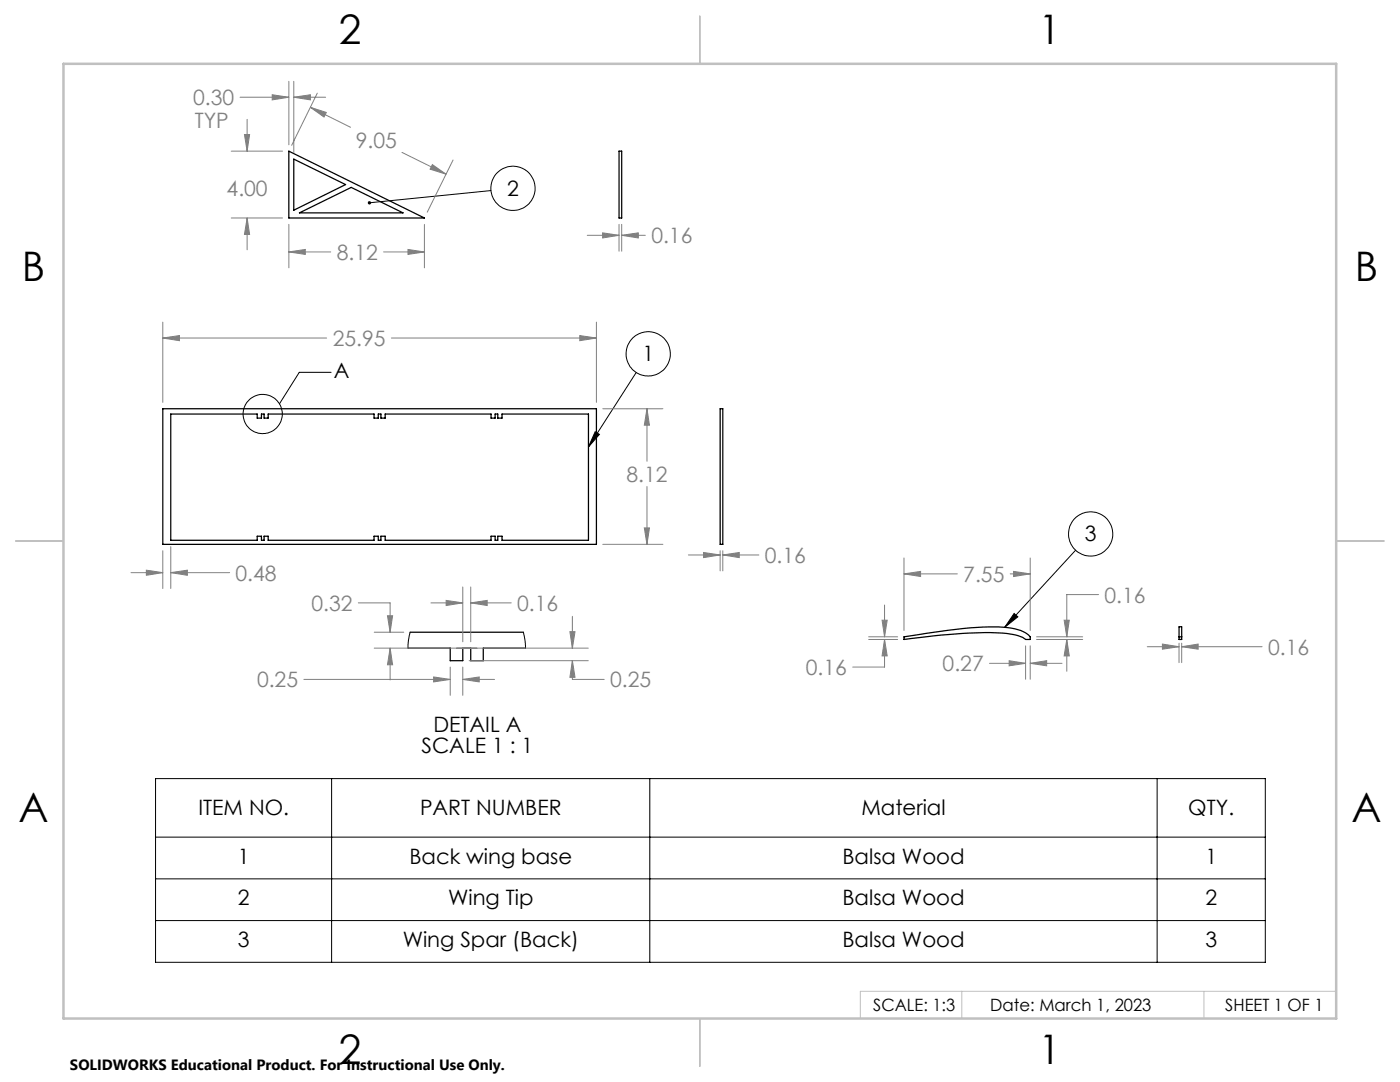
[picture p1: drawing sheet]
<svg xmlns="http://www.w3.org/2000/svg" width="279mm" height="216mm" viewBox="0 0 279 216" stroke-linecap="round" stroke-linejoin="round" font-family="sans-serif">
<g fill="none" stroke="#000" stroke-width=".25">
<path d="M57.6 30.2l27.1 13.3h-27.1zM58.6 31.7l10.4 5.1-10.4 5.1zM123.5 30.2h.6v13.3h-.6zM59.8 42.5l10.3-5.1 10.3 5.1zM32.5 81.6h86.5v27h-86.5zM34.1 82.6h17.2v.8h.9v-.8h.5v.8h.8v-.8h21.1v.8h.9v-.8h.5v.8h.9v-.8h21.1v.8h.8v-.8h.5v.8h.9v-.8h17.2v25.2h-17.2v-.8h-.9v.8h-.5v-.8h-.8v.8h-21.1v-.8h-.9v.8h-.5v-.8h-.9v.8h-21.1v-.8h-.8v.8h-.5v-.8h-.9v.8h-17.2zM143.7 81.6h.6v27h-.6zM81.4 129.3h8.5v2.5h2.5v-2.5h1.5v2.5h2.5v-2.5h8.5M81.8 126.2h22.7M180.4 127.1l5.8-.9a63.2 63.2 0 0 1 14.9-1 6.7 6.7 0 0 1 4.5 1.9v.5h-.9a9.2 9.2 0 0 0-5.3-1.3l-2.8-.1-4.6 .2-5.5 .5-6.1 .7zM235.3 127.1v-2h.5v2M235.3 127.1v.5h.5v-.5"/>
<path d="M235.3 127.1h.5"/>
</g>
<g fill="none" stroke="#000" stroke-width=".2">
<path d="M98 38l-24.3 2.5M66.1 74.3h-6.4l-3.9 6.3M127 74.3l-9.6 14.9M118.8 86.1l.8 .6-2.2 2.5zM214.7 109.8l-14.2 15.4M81.8 126.2l-.3 1.6-.1 1.5M104.5 126.2l.3 1.5 .1 1.6M202.4 122.4l.7 .7-2.6 2.1zM31 155.4h221.5v36.6h-221.5zM66.2 155.4v36.6M129.7 155.4v36.6M230.9 155.4v36.6"/>
<path d="M31 167h221.5M31 175.4h221.5M31 183.7h221.5"/>
<circle cx="102.4" cy="37.6" r="4.4"/>
<circle cx="129.4" cy="70.6" r="4.4"/>
<circle cx="52.4" cy="82.6" r="3.9"/>
<circle cx="217.6" cy="106.5" r="4.4"/>
</g>
<g fill="none" stroke="#808080" stroke-width=".2">
<path d="M47.9 19.4h9.7M54.3 18.9l3.3 .5-3.3 .5zM57.6 16.2v12.7M58.6 19.4l3.3-.5v1zM58.6 16.2v14.3M58.6 19.4h6.4M63.3 18.6l-5.1 10.4M46.1 30.2h10.3M48.8 26.8h1l-.5 3.4zM49.3 23.8v6.4M61.9 21.4l3.2 1-.4 1zM61.9 21.4l8.1 4"/>
<path d="M80.2 30.4l8.8 4.3M86.3 32.8l2.7 1.9-3.2-.9zM90.4 31.9l-5.1 10.4M46.1 43.5h10.3M49.3 43.5l.5 3.3h-1zM49.3 43.5v6.3M57.6 50.3l3.3-.5v1zM57.6 44.8v8.6M57.6 50.3h8.4M76.6 50.3h8.1M81.4 49.8l3.3 .5-3.3 .5zM84.7 44.8v8.6"/>
<path d="M117.2 47h6.3M120.3 46.5l3.2 .5-3.2 .5zM123.5 44.8v5.3M124.1 47l3.3-.5v1zM124.1 44.8v5.3M124.1 47h4.7M32.5 67.5l3.3-.5v1zM32.5 64.3v16M32.5 67.5h32.7M78.1 67.5h40.9M115.7 67l3.3 .5-3.3 .5zM119 64.3v16"/>
<path d="M120.3 81.6h12M129.1 81.6l.5 3.2h-1zM129.1 81.6v10.4M129.1 97.1v11.5M26.1 114.3h6.4M29.2 113.8l3.3 .5-3.3 .5zM32.5 109.9v7.5M34.1 114.3l3.3-.5v1zM34.1 109.1v8.3M34.1 114.3h11.7M89 119.8l3.4 .5-3.4 .5zM92.4 117.1v11"/>
<path d="M93.9 117.1v11M120.3 108.6h12M128.6 105.3h1l-.5 3.3zM137.4 110.7h6.3M140.4 110.2l3.3 .5-3.3 .6zM143.7 109.9v4M144.3 110.7l3.2-.5v1.1zM144.3 109.9v4M144.3 110.7h7.1M180.4 114.5l3.3-.5v1zM180.4 111.3v14.5M180.4 114.5h10.7"/>
<path d="M201.6 114.5h4M202.3 114l3.3 .5-3.3 .5zM205.6 111.3v14.5M219.3 118.6h-6.4v8.5M60.6 135.6h29.3M71.5 120.3h6.4v5.9M74.7 126.2h5.9M74.7 129.3h42.7M77.3 122.9h1.1l-.5 3.3zM77.9 129.3l.5 3.3h-1.1zM77.9 129.3v6.4M86 120.3h6.4"/>
<path d="M86.5 135.1l3.4 .5-3.4 .5zM89.9 133.1v5.6M92.4 135.6l3.2-.5v1zM92.4 133.1v5.6M92.4 135.6h6.3M93.6 131.8h23.8M93.9 120.3l3.3-.5v1zM93.9 120.3h8.1M113.7 126h1.1l-.6 3.3zM114.2 131.8l.6 3.3h-1.1zM114.2 131.8v3.8h6.4M114.2 123v6.3"/>
<path d="M173.4 127.6h5.7M173.4 127.1h5.7M176 123.8h1.1l-.6 3.3zM176.5 127.6l.6 3.3h-1.1zM176.5 127.6v5.5h-6.3M176.5 120.7v6.4M197.5 132.4h7.2M201.4 131.8l3.3 .6-3.3 .5zM204.7 128.9v6.6M205.6 132.4l3.3-.6v1.1zM205.6 128.9v6.6M205.6 132.4h6.3"/>
<path d="M206.9 127.6h9.2M206.9 127.1h9.2M212.4 123.8h1l-.5 3.3zM212.9 127.6l.5 3.3h-1zM212.9 127.6v6.3M229 129h6.3M232 128.5l3.3 .5-3.3 .5zM235.3 128.3v3.9M235.8 129l3.3-.5v1zM235.8 128.3v3.9M235.8 129h16.1"/>
</g>
<path d="M191.9 197.8v5.4M240.3 197.8v5.4M266.7 197.8h-95v5.4" fill="none" stroke="#c0c0c0" stroke-width=".2"/>
<path d="M139.7 3.2v9.5M3.1 107.9h9.6M266.7 107.9h9.5M139.7 203.2v9.6" fill="none" stroke="#c0c0c0" stroke-width=".25"/>
<path d="M12.7 12.7h254v190.5h-254z" fill="none" stroke="#c0c0c0" stroke-width=".5"/>
<path d="M73.4 40.3v.2h.3h-.3a.34 .34 0 0 0 .5 .2 .34 .34 0 0 0 .1-.5 .34 .34 0 0 0-.6 .1zM118.8 86.1l.8 .6-2.2 2.5zM202.4 122.4l.7 .7-2.6 2.1z" fill="#000"/>
<path d="M57.6 50.3l3.3-.5v1zM81.4 49.8l3.3 .5-3.3 .5zM48.8 26.8h1l-.5 3.4zM49.3 43.5l.5 3.3h-1zM86.3 32.8l2.7 1.9-3.2-.9zM61.9 21.4l3.2 1-.4 1zM54.3 18.9l3.3 .5-3.3 .5zM58.6 19.4l3.3-.5v1zM120.3 46.5l3.2 .5-3.2 .5zM124.1 47l3.3-.5v1zM115.7 67l3.3 .5-3.3 .5zM32.5 67.5l3.3-.5v1zM128.6 105.3h1l-.5 3.3zM129.1 81.6l.5 3.2h-1zM34.1 114.3l3.3-.5v1zM29.2 113.8l3.3 .5-3.3 .5zM144.3 110.7l3.2-.5v1.1zM140.4 110.2l3.3 .5-3.3 .6zM212.9 127.6l.5 3.3h-1zM212.4 123.8h1l-.5 3.3zM205.6 132.4l3.3-.6v1.1zM201.4 131.8l3.3 .6-3.3 .5zM176 123.8h1.1l-.6 3.3zM176.5 127.6l.6 3.3h-1.1zM180.4 114.5l3.3-.5v1zM202.3 114l3.3 .5-3.3 .5zM232 128.5l3.3 .5-3.3 .5zM235.8 129l3.3-.5v1zM77.3 122.9h1.1l-.5 3.3zM77.9 129.3l.5 3.3h-1.1zM86.5 135.1l3.4 .5-3.4 .5zM92.4 135.6l3.2-.5v1zM113.7 126h1.1l-.6 3.3zM114.2 131.8l.6 3.3h-1.1zM89 119.8l3.4 .5-3.4 .5zM93.9 120.3l3.3-.5v1z" fill="#808080"/>
<g font-size="8.1">
<text x="67.6" y="8.9">2</text>
<text x="207.3" y="8.9">1</text>
<text x="4.4" y="56.2">B</text>
<text x="270.4" y="56.2">B</text>
<text x="3.7" y="164.1">A</text>
<text x="269.7" y="164.1">A</text>
<text x="67.6" y="212.4">2</text>
<text x="207.3" y="212.4">1</text>
</g>
<g font-size="4.2" fill="#808080">
<text x="38.6" y="21">0.30</text>
<text x="38.9" y="25.5">TYP</text>
<text x="71" y="29.5">9.05</text>
<text x="45.2" y="39.1">4.00</text>
<text x="67.2" y="51.9">8.12</text>
<text x="130" y="48.5">0.16</text>
<text x="66.4" y="69">25.95</text>
<text x="125" y="96.1">8.12</text>
<text x="152.7" y="112.3">0.16</text>
<text x="47" y="115.9">0.48</text>
<text x="192.2" y="116.1">7.55</text>
<text x="62.1" y="121.9">0.32</text>
<text x="103.2" y="121.9">0.16</text>
<text x="220.4" y="120.2">0.16</text>
<text x="253.1" y="130.6">0.16</text>
<text x="51.3" y="137.2">0.25</text>
<text x="121.8" y="137.2">0.25</text>
<text x="160.8" y="134.7">0.16</text>
<text x="188.1" y="133.9">0.27</text>
</g>
<g font-size="4.2">
<text x="101.2" y="39.1">2</text>
<text x="66.6" y="75.5">A</text>
<text x="128.2" y="72.1">1</text>
<text x="216.5" y="108">3</text>
<text x="86.5" y="146">DETAIL A</text>
<text x="84.1" y="150.2">SCALE 1 : 1</text>
<text x="39.6" y="162.7">ITEM NO.</text>
<text x="83.8" y="162.7">PART NUMBER</text>
<text x="171.9" y="162.7">Material</text>
<text x="237.1" y="162.7">QTY.</text>
<text x="47.5" y="172.3">1</text>
<text x="81.7" y="172.3">Back wing base</text>
<text x="168.1" y="172.3">Balsa Wood</text>
<text x="240.6" y="172.3">1</text>
<text x="47.5" y="180.6">2</text>
<text x="89.4" y="180.6">Wing Tip</text>
<text x="168.1" y="180.6">Balsa Wood</text>
<text x="240.6" y="180.6">2</text>
<text x="47.5" y="189">3</text>
<text x="80.4" y="189">Wing Spar (Back)</text>
<text x="168.1" y="189">Balsa Wood</text>
<text x="240.6" y="189">3</text>
</g>
<g font-size="3.4">
<text x="174.3" y="201.8">SCALE: 1:3</text>
<text x="197.6" y="201.7">Date: March 1, 2023</text>
<text x="244.5" y="201.7">SHEET 1 OF 1</text>
</g>
<text font-size="3" x="14" y="213.5">SOLIDWORKS Educational Product. For Instructional Use Only.</text>
</svg>
